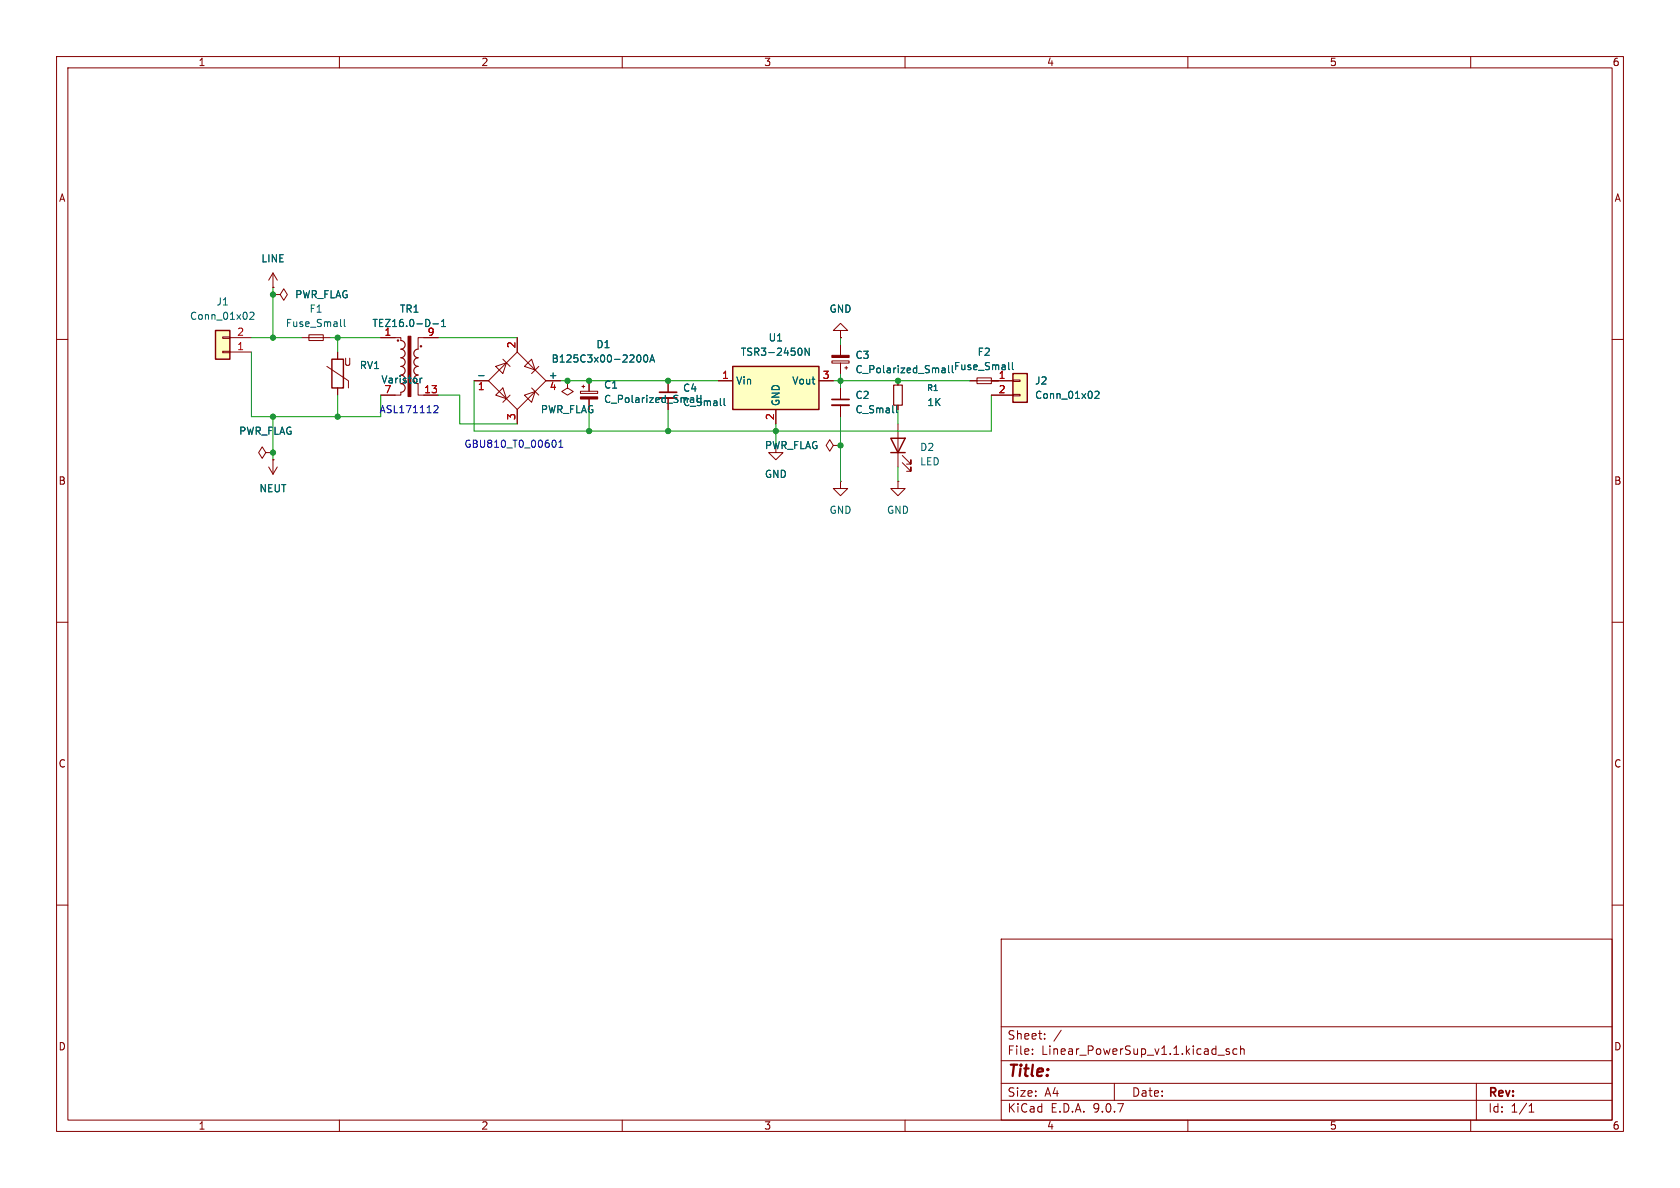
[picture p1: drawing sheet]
<svg xmlns="http://www.w3.org/2000/svg" width="297mm" height="210mm" viewBox="0 0 297 210" stroke-linecap="round" stroke-linejoin="round" font-family="sans-serif">
<g fill="none" stroke="#840000" stroke-width=".18">
<path d="M10 10h277v190h-277zM12 12h273v186h-273zM60 10v2M110 10v2M160 10v2M210 10v2M260 10v2M10 60h2M285 60h2M10 110h2M285 110h2M10 160h2"/>
<path d="M177 166h108v32h-108zM285 160h2M60 198v2M110 198v2M160 198v2M177 194.5h108M177 191.5h108M177 187.5h108M177 181.5h108M182.5 186.3v.1M182.5 185.5v.1M184.7 183.6v.1"/>
<path d="M184.7 182.8v.1M187.6 182.1l-1.3 2M197 191.5v3M210 198v2M215.3 186.5h1.2M217.3 185.5l-.3-.1-.3 .2 .1 .2 .5 .2v.3h-.6M218.7 185.5l-.5-.1-.2 .3v.4l.1 .2h.6M219.3 185.5l.2-.1 .4 .1 .1 .9M219.3 184.9v1.5M260 198v2M261 191.5v6.5M270.3 196.6h.9"/>
<path d="M270.3 195.5l.4-.4v1.5"/>
</g>
<path d="M38.1 58.4h2.5v5.1h-2.5z" fill="#ffffc2"/>
<path d="M38.1 58.4h2.5v5.1h-2.5z" fill="none" stroke="#840000" stroke-width=".25"/>
<g fill="none" stroke="#840000" stroke-width=".18">
<path d="M39.4 59.6h1.2v.2h-1.2zM40.6 59.7h3.8M148.6 58.4h1.3l-1.3-1.2-1.3 1.2h1.3v1.3M148.6 59.7h.1M39.4 62.1h1.2v.3h-1.2zM40.6 62.2h3.8M137.2 78.7v1.3h1.2l-1.2 1.3-1.3-1.3h1.3M147.1 63.8h3v.4h-3zM147.3 78.7l-.6-1-.7 1 .7 1.1 .6-1.1h1.3M148.6 78.7h.1M148.6 61v1.8M148.6 64.2v1.8"/>
<path d="M149.4 65h.5M149.6 64.8v.5M47 80l-.6-1-.7 1 .7 1 .6-1h1.3M47.5 82.6l.8 1.2M48.3 80h.1M48.3 81.3h.1M48.3 81.3v2.5M49 82.6l-.7 1.2M148.6 85.1v1.3h1.3l-1.3 1.2-1.3-1.2h1.3M148.6 85.1h.1M158.7 85.1v1.3h1.3l-1.3 1.2-1.2-1.2h1.2M158.7 85.1h.1"/>
</g>
<path d="M44.2 55.3l.5-.1 .2 .4-.8 .9h.8M166.7 65h.2l.2 .2v.7M167.1 65.8l-.4 .1M167.1 65.4h-.4M167.7 64.6v1.1l.2 .2" fill="none" stroke="#006464" stroke-width=".18"/>
<path d="M147.1 62.8h3v.4h-3z" fill="#840000" stroke="#840000" stroke-width=".18"/>
<path d="M129.5 64.8h15.3v7.6h-15.3z" fill="#ffffc2"/>
<path d="M58.7 63.5h2v5.1h-2zM129.5 64.8h15.3v7.6h-15.3zM157.5 77.5h2.5l-1.3 2.5zM157.5 80h2.5" fill="none" stroke="#840000" stroke-width=".25"/>
<g fill="none" stroke="#840000" stroke-width=".18">
<path d="M48.3 50.8h.1M48.3 52.1h1.2l.7-1 .6 1-.6 1-.7-1M48.3 52.1h.1M48.3 48.3l-.8 1.2M48.3 48.3l.7 1.2M48.3 48.3v2.5M67.3 59.7h3.6v.5M77.5 59.7h-3.6v2M91.4 59.7v2.5M57.8 64.8l3.8 2.5v1.3M59.7 62.2v1.3M59.7 68.6v1.3"/>
<path d="M70.9 69.3v.6h-3.6M73.9 67.8v2.1h3.6M83.8 67.3h2.6M87.6 64.8l1.9-.7-.6 1.9zM87.6 69.9l1.3-1.3 .6 1.9zM88.9 63.5l1.3 1.3M90.2 69.9l-1.3 1.2M91.4 62.2l5.1 5.1-5.1 5.1-5-5.1zM91.4 72.4v2.5M92.7 64.8l1.3-1.3 .6 1.9zM92.7 69.9l1.9-.7-.6 1.9zM94 68.6l1.2 1.3"/>
<path d="M95.2 64.8l-1.2 1.2M96.5 67.3h2.6M100.3 67.3v1.3l1 .6-1 .7-1-.7 1-.6M100.3 67.3h.1M118.1 67.3v2M118.1 70.4v2M127 67.3h2.5M137.2 72.4v2.5M144.8 67.3h2.5M158.7 67.3v.8M158.7 71.6v.8M158.7 74.9v7.7"/>
<path d="M171.4 67.3h5.1M172.7 66.8h2.6v1h-2.6zM159.5 81.8l1.5 1.5v-.7v.7h-.7M159.5 80.5l1.5 1.5v-.7v.7h-.7"/>
<circle cx="70.4" cy="60.2" r=".13"/>
<circle cx="74.4" cy="61.2" r=".13"/>
</g>
<g fill="none" stroke="#006464" stroke-width=".18">
<path d="M76.5 57.2h1M78.1 57.7h.7M78.1 56.8l.3-.3v1.2M74.3 66.8v.9M74.6 66.8l-.3 .3M84.6 66.4h1M112.9 62.7a.68 .68 0 0 1 .4 .7 .68 .68 0 0 1-.4 .6M113.9 62.9l.2-.2a.68 .68 0 0 1 .4 .7 .68 .68 0 0 1-.4 .6l-.2-.1-.1-.4zM114.9 64l.4-1.3 .4 1.3M115 63.6h.6M128 70.4v1.1l.2 .2M141.6 61.6l.2 .4-.2 .7"/>
<path d="M143.1 61.5v1.3l-.8-1.3v1.3M178.3 65.2l.2 .1M179 64.1v1.1l.2 .1"/>
</g>
<path d="M116.6 69.3h3" fill="none" stroke="#840000" stroke-width=".3"/>
<path d="M116.6 70.4h3" fill="none" stroke="#840000" stroke-width=".33"/>
<path d="M70.9 60.2a.76 .76 0 0 1 .7 .8 .76 .76 0 0 1-.7 .7 .76 .76 0 0 1 .7 .8 .76 .76 0 0 1-.7 .7 .77 .77 0 0 1 .7 .8 .77 .77 0 0 1-.7 .8M70.9 64.8a.76 .76 0 0 1 .7 .7 .76 .76 0 0 1-.7 .8M70.9 67.8a.76 .76 0 0 1 .7 .8 .76 .76 0 0 1-.7 .7M73.9 61.7a.77 .77 0 0 0-.7 .8 .77 .77 0 0 0 .7 .7 .76 .76 0 0 0-.7 .8 .76 .76 0 0 0 .7 .8 .76 .76 0 0 0-.7 .7 .76 .76 0 0 0 .7 .8M158 68.1h1.5v3.5h-1.5z" fill="none" stroke="#840000" stroke-width=".2"/>
<path d="M72.1 59.4h.5v10.7h-.5z" fill="#840000" stroke="#840000" stroke-width=".18"/>
<path d="M179.1 66h2.5v5.1h-2.5z" fill="#ffffc2"/>
<path d="M179.1 66h2.5v5.1h-2.5z" fill="none" stroke="#840000" stroke-width=".25"/>
<g fill="none" stroke="#840000" stroke-width=".18">
<path d="M48.3 52.1h.1M48.3 50.8h.1M53.3 59.7h5.1M54.6 59.2h2.5v1h-2.5zM67.3 59.7h2.5M74.9 59.7h2.6M91.4 59.7v2.5M148.6 59.7h.1M59.7 62.2v1.3M59.7 68.6v1.3M67.3 69.9h2.5M74.9 69.9h2.6"/>
<path d="M83.8 67.3h2.6M91.4 72.4v2.5M96.5 67.3h2.6M100.3 67.3h.1M102.6 69.2h3.1v.3h-3.1zM102.9 68.3h.5M103.1 68.1v.5M104.1 67.3v1.9M104.1 70.5v1.9M118.1 67.3v2M118.1 70.4v2M127 67.3h2.5"/>
<path d="M137.2 72.4v2.5M144.8 67.3h2.5M148.6 78.7h.1M148.6 61v1.8M148.6 64.2v1.8M148.6 68.6v2M148.6 71.6v2.1M158.7 67.3v.8M158.7 71.6v.8M171.4 67.3h1.3M175.3 67.3h3.8M175.3 69.9h3.8"/>
<path d="M179.1 67.2h1.2v.2h-1.2zM179.1 69.7h1.2v.3h-1.2zM48.3 80h.1M48.3 81.3h.1"/>
</g>
<g fill="none" stroke="#006464" stroke-width=".18">
<path d="M60.2 57.5l.2 .2M60.9 56.5v1l.2 .2M76.5 57.2h1M78.1 57.7h.7M78.1 56.8l.3-.3v1.2M74.3 66.8v.9M74.6 66.8l-.3 .3M84.6 66.4h1M112.9 62.7a.68 .68 0 0 1 .4 .7 .68 .68 0 0 1-.4 .6M113.9 62.9l.2-.2a.68 .68 0 0 1 .4 .7 .68 .68 0 0 1-.4 .6l-.2-.1-.1-.4zM114.9 64l.4-1.3 .4 1.3M115 63.6h.6"/>
<path d="M123.2 69.9v1.1M123.9 69.9v1.1M128 70.4v1.1l.2 .2M141.6 61.6l.2 .4-.2 .7M143.1 61.5v1.3l-.8-1.3v1.3M158.5 71.7v1.1l.2 .2M166.7 65h.2l.2 .2v.7M167.1 65.8l-.4 .1M167.1 65.4h-.4M167.7 64.6v1.1l.2 .2M178.3 65.2l.2 .1M179 64.1v1.1l.2 .1"/>
<path d="M193.6 69.3l.5-.1 .2 .3-.8 .9h.8"/>
</g>
<path d="M102.6 70.2h3.1v.3h-3.1z" fill="#840000" stroke="#840000" stroke-width=".18"/>
<path d="M147.1 70.6h3" fill="none" stroke="#840000" stroke-width=".3"/>
<path d="M147.1 71.6h3" fill="none" stroke="#840000" stroke-width=".33"/>
<g fill="none" stroke="#009600" stroke-width=".18">
<path d="M44.4 59.7h8.9M48.3 50.8v8.9M58.4 59.7h8.9M59.7 59.7v2.5M77.5 59.7h13.9M148.6 59.7v1.3M44.4 62.2v11.5h22.9v-3.8M48.3 73.7v7.6M59.7 69.9v3.8M77.5 69.9h3.8v5h10.1M83.8 67.3v8.9h91.5v-6.3M99.1 67.3h27.9"/>
<path d="M104.1 72.4v3.8M118.1 72.4v3.8M137.2 74.9v3.8M147.3 67.3h24.1M148.6 66v2.6M148.6 73.7v11.4M158.7 72.4v2.5M175.3 67.3h1.2M158.7 82.6v2.5"/>
</g>
<path d="M76.7 71.8l.5-.1 .2 .4-.7 .9h.7M97.9 77.8a.68 .68 0 0 1 .4 .6 .68 .68 0 0 1-.4 .7M98.8 79.1h.7M98.8 78.2l.4-.4v1.3" fill="none" stroke="#0000c2" stroke-width=".18"/>
<g fill="#009600" stroke="#009600" stroke-width=".18">
<circle cx="104.1" cy="67.3" r=".46"/>
<circle cx="118.1" cy="67.3" r=".46"/>
<circle cx="104.1" cy="76.2" r=".46"/>
<circle cx="148.6" cy="67.3" r=".46"/>
<circle cx="158.7" cy="67.3" r=".46"/>
<circle cx="137.2" cy="76.2" r=".46"/>
<circle cx="118.1" cy="76.2" r=".46"/>
<circle cx="148.6" cy="78.7" r=".46"/>
<circle cx="59.7" cy="73.7" r=".46"/>
<circle cx="48.3" cy="80" r=".46"/>
<circle cx="48.3" cy="73.7" r=".46"/>
<circle cx="59.7" cy="59.7" r=".46"/>
<circle cx="100.3" cy="67.3" r=".46"/>
<circle cx="48.3" cy="52.1" r=".46"/>
<circle cx="48.3" cy="59.7" r=".46"/>
</g>
<text font-size="2.8" fill="#840000" x="178" y="190.9">Title:</text>
<g font-size="2.1" fill="#840000">
<text x="178" y="184">Sheet:</text>
<text x="178" y="186.7">File:</text>
<text x="184.1" y="186.7">Linear_PowerSup_v1.1.kicad_sch</text>
<text x="178" y="196.9">KiCad</text>
<text x="178" y="194.1">Size:</text>
<text x="184.7" y="194.1">A4</text>
<text x="185.7" y="196.9">E.D.A.</text>
<text x="193.3" y="196.9">9.0.7</text>
<text x="200" y="194.1">Date:</text>
<text x="263" y="194.3">Rev:</text>
<text x="263" y="196.9">Id:</text>
<text x="267.1" y="196.9">1/1</text>
</g>
<g font-size="1.8" fill="#840000">
<text x="35" y="11.9">1</text>
<text x="85" y="11.9">2</text>
<text x="135" y="11.9">3</text>
<text x="185" y="11.9">4</text>
<text x="235" y="11.9">5</text>
<text x="285" y="11.9">6</text>
<text x="10.3" y="35.9">A</text>
<text x="285.3" y="35.9">A</text>
<text x="60.7" y="64.9">U</text>
<text x="10.3" y="85.9">B</text>
<text x="285.3" y="85.9">B</text>
<text x="10.3" y="135.9">C</text>
<text x="285.3" y="135.9">C</text>
<text x="10.3" y="185.9">D</text>
<text x="285.3" y="185.9">D</text>
<text x="35" y="199.9">1</text>
<text x="85" y="199.9">2</text>
<text x="135" y="199.9">3</text>
<text x="185" y="199.9">4</text>
<text x="235" y="199.9">5</text>
<text x="285" y="199.9">6</text>
</g>
<g font-size="1.8" fill="#006464">
<text x="46.1" y="46.6">LINE</text>
<text x="52.1" y="52.9">PWR_FLAG</text>
<text x="33.5" y="56.7">Conn_01x02</text>
<text x="38.2" y="54.2">J1</text>
<text x="50.4" y="58">Fuse_Small</text>
<text x="54.6" y="55.5">F1</text>
<text x="65.7" y="58">TEZ16.0-D-1</text>
<text x="70.6" y="55.5">TR1</text>
<text x="146.6" y="55.5">GND</text>
<text x="63.5" y="65.4">RV1</text>
<text x="97.4" y="64.3">B125C3x00-2200A</text>
<text x="105.3" y="61.8">D1</text>
<text x="130.9" y="63.1">TSR3-2450N</text>
<text x="135.8" y="60.6">U1</text>
<text x="151.1" y="63.6">C3</text>
<text x="168.5" y="65.6">Fuse_Small</text>
<text x="172.7" y="63.1">F2</text>
<text x="67.3" y="68">Varistor</text>
<text x="96.9" y="67.1">+</text>
<text x="106.7" y="68.9">C1</text>
<text x="106.7" y="71.4">C_Polarized_Small</text>
<text x="120.7" y="69.4">C4</text>
<text x="120.7" y="72">C_Small</text>
<text x="130" y="68.2">Vin</text>
<text x="138" y="71.9" transform="rotate(-90 138 71.9)">GND</text>
<text x="140" y="68.2">Vout</text>
<text x="151.1" y="66.2">C_Polarized_Small</text>
<text x="151.1" y="70.7">C2</text>
<text x="163.8" y="72">1K</text>
<text x="176.5" y="67.1">1</text>
<text x="182.9" y="68.2">J2</text>
<text x="182.9" y="70.7">Conn_01x02</text>
<text x="42.2" y="77.1">PWR_FLAG</text>
<text x="95.5" y="73.3">PWR_FLAG</text>
<text x="151.1" y="73.3">C_Small</text>
<text x="135.1" y="79.6">PWR_FLAG</text>
<text x="162.6" y="79.9">D2</text>
<text x="162.6" y="82.5">LED</text>
<text x="45.8" y="87.2">NEUT</text>
<text x="135.1" y="84.7">GND</text>
<text x="146.6" y="91">GND</text>
<text x="156.7" y="91">GND</text>
</g>
<g font-size="1.8" fill="#a90000">
<text x="41.8" y="59.4">2</text>
<text x="67.9" y="59.4">1</text>
<text x="75.5" y="59.4">9</text>
<text x="41.8" y="62">1</text>
<text x="91.2" y="61.7" transform="rotate(-90 91.2 61.7)">2</text>
<text x="67.9" y="69.6">7</text>
<text x="74.9" y="69.6">13</text>
<text x="84.4" y="69.3">1</text>
<text x="97.1" y="69.3">4</text>
<text x="127.6" y="67.1">1</text>
<text x="145.3" y="67.1">3</text>
<text x="176.5" y="69.6">2</text>
<text x="91.2" y="74.4" transform="rotate(-90 91.2 74.4)">3</text>
<text x="136.9" y="74.4" transform="rotate(-90 136.9 74.4)">2</text>
</g>
<g font-size="1.8" fill="#0000c2">
<text x="67" y="73.3">ASL171112</text>
<text x="82" y="79.4">GBU810_T0_00601</text>
</g>
<text font-size="1.4" fill="#006464" x="163.8" y="69.3">R1</text>
</svg>
